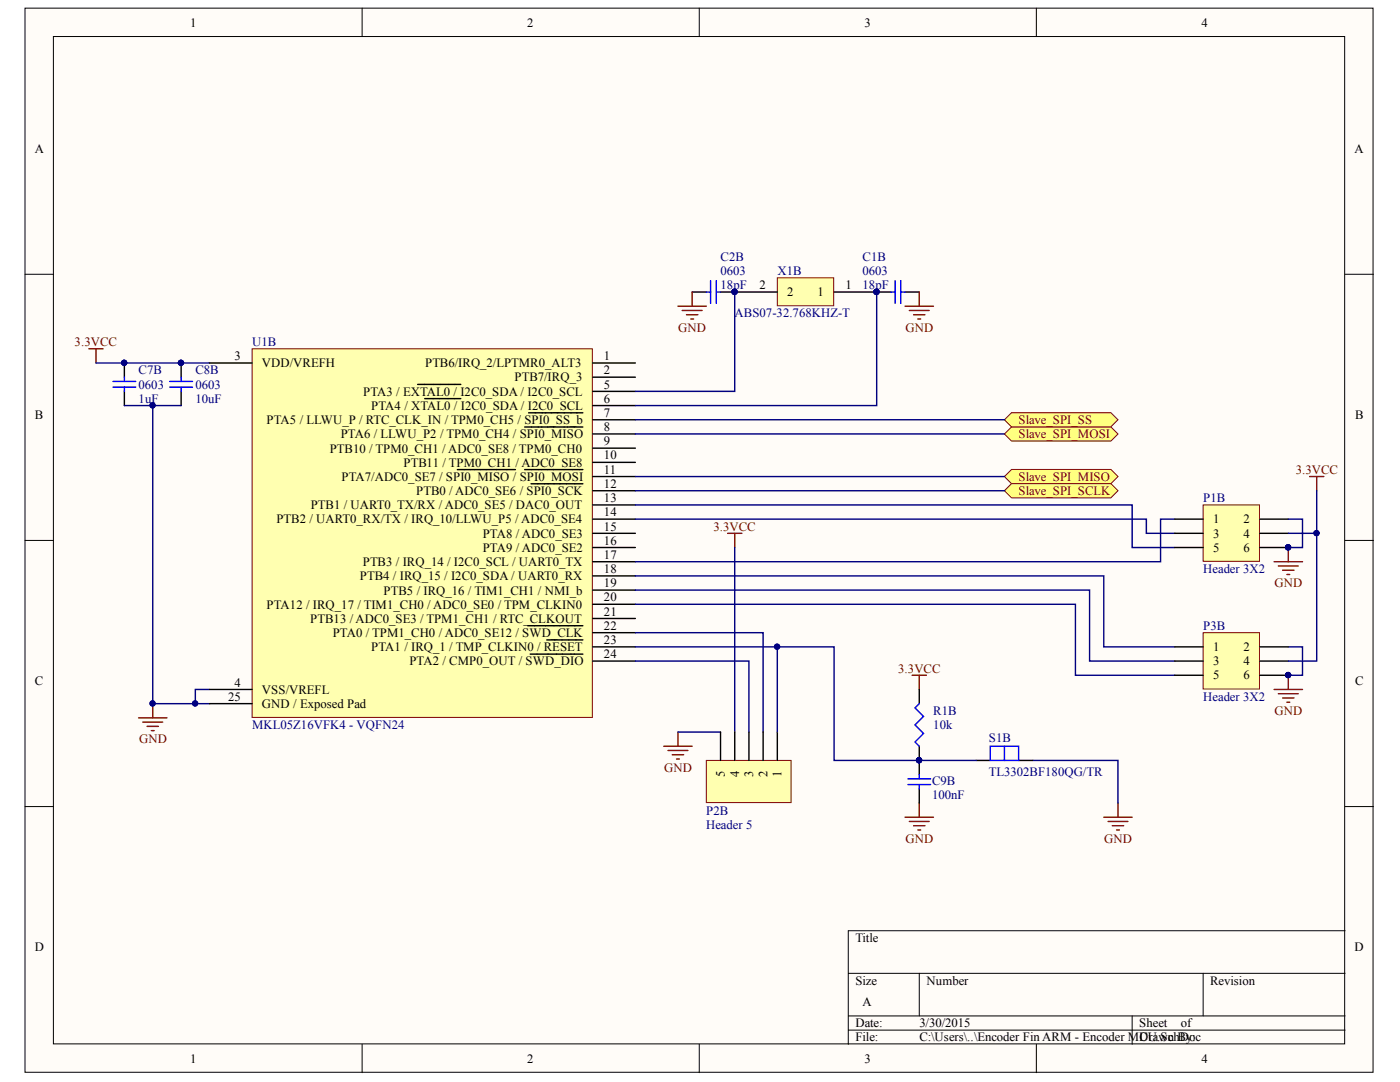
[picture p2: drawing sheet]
<svg xmlns="http://www.w3.org/2000/svg" width="279mm" height="216mm" viewBox="0 0 279 216" stroke-linecap="round" stroke-linejoin="round" font-family="sans-serif">
<g fill="#fffcf8" stroke="#000" stroke-width=".2">
<path d="M5 1.6h269v212.4h-269z"/>
<path d="M10.7 7.3h257.7v201h-257.7z"/>
</g>
<g fill="none" stroke="#000" stroke-width=".2">
<path d="M72.3 1.6v5.7M139.5 1.6v5.7M206.8 1.6v5.7M5 54.7h5.7M268.4 54.7h5.7M5 107.8h5.7M268.4 107.8h5.7M5 160.9h5.7M268.4 160.9h5.7M169.3 194.2h99.1M183.5 194.2v8.5M240.1 194.2v8.5"/>
<path d="M268.4 185.7h-99.1v22.7M72.3 208.4v5.6M139.5 208.4v5.6M169.3 202.7h99.1M169.3 205.5h99.1M206.8 208.4v5.6M225.9 202.7v5.7"/>
</g>
<path d="M17.7 69.6h2.9M19.2 69.6v2.8M27.7 143.2h5.6M28.5 144.1h4M29.4 144.9h2.2M30.2 145.8h.6M30.5 140.4v2.8" fill="none" stroke="#800000" stroke-width=".28"/>
<g fill="#000080" stroke="#000080" stroke-width=".2">
<circle cx="30.4" cy="140.4" r=".52"/>
<circle cx="38.9" cy="140.4" r=".52"/>
<circle cx="36.1" cy="72.4" r=".52"/>
<circle cx="24.8" cy="72.4" r=".52"/>
<circle cx="30.4" cy="80.9" r=".52"/>
</g>
<path d="M24.8 80.9h11.4M30.5 80.9v59.5h8.5M41.8 137.6h-2.8v2.8h2.8" fill="none" stroke="#000080" stroke-width=".28"/>
<path d="M24.8 72.4v2.9M24.8 78.1v2.8M36.2 72.4v2.9M36.2 78.1v2.8" fill="none" stroke="#000" stroke-width=".28"/>
<path d="M22.6 76.1h4.5M22.6 77.2h4.5M24.8 75.3v.8M24.8 77.2v.9M33.9 76.1h4.5M33.9 77.2h4.5M36.2 75.3v.8M36.2 77.2v.9" fill="none" stroke="#00f" stroke-width=".28"/>
<g fill="#ffff80" stroke="#800000" stroke-width=".2">
<path d="M200.5 86.6l1.4-1.4h19.8l1.4 1.4-1.4 1.4h-19.8z" fill-rule="evenodd"/>
<path d="M200.5 95.1l1.4-1.4h19.8l1.4 1.4-1.4 1.4h-19.8z" fill-rule="evenodd"/>
<path d="M200.5 97.9l1.4-1.4h19.8l1.4 1.4-1.4 1.4h-19.8z" fill-rule="evenodd"/>
<path d="M200.5 83.8l1.4-1.5h19.8l1.4 1.5-1.4 1.4h-19.8z" fill-rule="evenodd"/>
</g>
<path d="M19.2 72.4h22.6" fill="none" stroke="#000080" stroke-width=".28"/>
<g fill="#000080" stroke="#000080" stroke-width=".2">
<circle cx="36.1" cy="72.4" r=".52"/>
<circle cx="24.8" cy="72.4" r=".52"/>
</g>
<path d="M50.3 69.6h67.9v73.6h-67.9z" fill="#ffffb0" stroke="#800000" stroke-width=".2"/>
<g fill="none" stroke="#000" stroke-width=".28">
<path d="M138.1 58.3h2.9M143.8 58.3h2.8M175 58.3h2.8M180.6 58.3h2.9M41.8 72.4h8.5M83.3 76.7h8.7M84.8 79.5h7.2M118.3 72.4h8.5M118.3 75.3h8.5M118.3 78.1h8.5M91.3 93.7h11.6M104.7 85.2h11.6"/>
<path d="M104.7 93.7h11.6M105.5 82.4h10.8M106 96.5h10.3M118.3 80.9h8.5M118.3 83.8h8.5M118.3 86.6h8.5M118.3 89.4h8.5M118.3 92.3h8.5M118.3 95.1h8.5M118.3 97.9h8.5M118.3 100.8h8.5M118.3 103.6h8.5"/>
<path d="M118.3 106.4h8.5M118.3 109.3h8.5M118.3 112.1h8.5M118.3 114.9h8.5M118.3 117.7h8.5M41.8 137.6h8.5M105.3 124.9h11M105.8 130.5h10.5M109.1 127.7h7.2M118.3 120.6h8.5M118.3 123.4h8.5M118.3 126.2h8.5"/>
<path d="M118.3 129.1h8.5M118.3 131.9h8.5M41.8 140.4h8.5"/>
</g>
<path d="M126.8 83.8h73.7M126.8 86.6h73.7M126.8 95.1h73.7M126.8 97.9h73.7" fill="none" stroke="#000080" stroke-width=".28"/>
<path d="M141 58.3h.8M141.8 56v4.5M142.9 56v4.5M178.6 56v4.5M179.8 58.3h.8M179.8 56v4.5" fill="none" stroke="#00f" stroke-width=".28"/>
<path d="M138.1 58.3v2.8M183.5 58.3v2.8M135.3 61.1h5.7M136.1 62h4M137 62.8h2.3M137.8 63.7h.6M180.6 61.1h5.7M181.5 62h3.9M182.3 62.8h2.3M183.2 63.7h.5" fill="none" stroke="#800000" stroke-width=".28"/>
<path d="M155.1 55.4h11.3v5.6h-11.3z" fill="#ffffb0" stroke="#800000" stroke-width=".2"/>
<path d="M146.6 58.3h8.5M166.5 58.3h8.5M183.5 137.6v2.8M183.5 151.7v2.9M183.5 157.4v2.8M194.8 151.7h2.8M203.3 151.7h2.8" fill="none" stroke="#000" stroke-width=".28"/>
<path d="M146.6 58.3v19.8h-19.8M175 58.3v22.6h-48.2M126.8 103.6h102v2.8h5.6M126.8 100.8h99.1v8.5h8.5M146.6 109.3v36.8M234.4 103.6h-2.8v8.5h-104.8M126.8 120.6h87.8v14.1h19.8M126.8 131.9h22.7v14.2M126.8 126.2h25.5v19.9M135.3 146.1h8.5M206.1 151.7h17v8.5" fill="none" stroke="#000080" stroke-width=".28"/>
<g fill="none" stroke="#800000" stroke-width=".28">
<path d="M261.4 95.1h2.8M262.8 95.1v2.8M145.2 106.4h2.8M146.6 106.4v2.9M254.3 112.1h5.6M255.1 112.9h4M256 113.8h2.2M256.8 114.6h.6M257.1 109.3v2.8M182 134.7h2.9M183.5 134.7v2.9M254.3 137.6h5.6"/>
<path d="M255.1 138.4h4M256 139.3h2.2M257.1 134.7v2.9M132.5 148.9h5.6M133.3 149.8h4M134.2 150.6h2.2M135 151.5h.6M135.3 146.1v2.8M256.8 140.1h.6M180.6 163.1h5.7M181.5 163.9h3.9M182.3 164.8h2.3"/>
<path d="M183.2 165.6h.5M183.5 160.2v2.9M220.3 163.1h5.6M221.1 163.9h4M222 164.8h2.3M222.8 165.6h.6M223.1 160.2v2.9"/>
</g>
<path d="M181.2 155.4h4.5M181.2 156.5h4.5M183.5 140.4l-.9 .9 1.7 1.7-1.7 1.7 1.7 1.7-1.7 1.7 .9 .8M183.5 154.6v.8M183.5 156.5v.9M200.5 148.9v2.8h-2.9v-2.8h5.7v2.8h-2.8" fill="none" stroke="#00f" stroke-width=".28"/>
<g fill="#000080" stroke="#000080" stroke-width=".2">
<circle cx="257.1" cy="109.2" r=".52"/>
<circle cx="257.1" cy="134.7" r=".52"/>
</g>
<path d="M141 151.7h16.9v8.4h-16.9z" fill="#ffffb0" stroke="#800000" stroke-width=".2"/>
<path d="M143.8 146.1v5.6M146.6 146.1v5.6M149.5 146.1v5.6M152.3 146.1v5.6M155.1 146.1v5.6" fill="none" stroke="#000" stroke-width=".28"/>
<path d="M126.8 114.9h93.5v14.2h14.1M126.8 117.7h90.7v14.2h16.9M126.8 129.1h39.7v22.6h28.3M155.1 129.1v17" fill="none" stroke="#000080" stroke-width=".28"/>
<circle cx="155.1" cy="129" r=".52" fill="#000080" stroke="#000080" stroke-width=".2"/>
<path d="M240.1 100.8h11.3v11.2h-11.3z" fill="#ffffb0" stroke="#800000" stroke-width=".2"/>
<path d="M234.4 103.6h5.7M234.4 106.4h5.7M234.4 109.3h5.7M251.4 103.6h5.7M251.4 106.4h5.7M251.4 109.3h5.7" fill="none" stroke="#000" stroke-width=".28"/>
<g fill="#000080" stroke="#000080" stroke-width=".2">
<circle cx="257.1" cy="109.2" r=".52"/>
<circle cx="262.7" cy="106.4" r=".52"/>
<circle cx="257.1" cy="134.7" r=".52"/>
</g>
<path d="M257.1 103.6h2.8v5.7h-2.8M257.1 106.4h5.7M257.1 129.1h2.8v5.6h-2.8" fill="none" stroke="#000080" stroke-width=".28"/>
<path d="M240.1 126.2h11.3v11.3h-11.3z" fill="#ffffb0" stroke="#800000" stroke-width=".2"/>
<path d="M234.4 129.1h5.7M234.4 131.9h5.7M234.4 134.7h5.7M251.4 129.1h5.7M251.4 131.9h5.7M251.4 134.7h5.7" fill="none" stroke="#000" stroke-width=".28"/>
<g fill="#000080" stroke="#000080" stroke-width=".2">
<circle cx="257.1" cy="134.7" r=".52"/>
<circle cx="262.7" cy="106.4" r=".52"/>
</g>
<path d="M262.8 97.9v34h-5.7" fill="none" stroke="#000080" stroke-width=".28"/>
<text font-size="3.9" fill="#000080" x="182.4" y="151.2">PIR1B01</text>
<g font-size="2.5">
<text x="38" y="5.3">1</text>
<text x="105.2" y="5.3">2</text>
<text x="172.6" y="5.3">3</text>
<text x="239.8" y="5.3">4</text>
<text x="6.9" y="30.4">A</text>
<text x="270.3" y="30.4">A</text>
<text x="151.6" y="57.7">2</text>
<text x="157.1" y="59.1">2</text>
<text x="163.2" y="59.1">1</text>
<text x="168.8" y="57.7">1</text>
<text x="46.8" y="71.9">3</text>
<text x="120.5" y="71.9">1</text>
<text x="52.3" y="73.3">VDD/VREFH</text>
<text x="84.8" y="73.3">PTB6/IRQ_2/LPTMR0_ALT3</text>
<text x="102.7" y="76.1">PTB7/IRQ_3</text>
<text x="120.5" y="74.7">2</text>
<text x="120.5" y="77.6">5</text>
<text x="6.9" y="83.6">B</text>
<text x="72.5" y="79">PTA3 / EXTAL0 / I2C0_SDA / I2C0_SCL</text>
<text x="74.1" y="81.8">PTA4 / XTAL0 / I2C0_SDA / I2C0_SCL</text>
<text x="120.5" y="80.3">6</text>
<text x="120.5" y="83.2">7</text>
<text x="270.4" y="83.6">B</text>
<text x="53.2" y="84.7">PTA5 / LLWU_P / RTC_CLK_IN / TPM0_CH5 / SPI0_SS_b</text>
<text x="68" y="87.4">PTA6 / LLWU_P2 / TPM0_CH4 / SPI0_MISO</text>
<text x="120.5" y="86">8</text>
<text x="120.5" y="88.9">9</text>
<text x="65.8" y="90.3">PTB10 / TPM0_CH1 / ADC0_SE8 / TPM0_CH0</text>
<text x="68.2" y="96">PTA7/ADC0_SE7 / SPI0_MISO / SPI0_MOSI</text>
<text x="80.5" y="93.1">PTB11 / TPM0_CH1 / ADC0_SE8</text>
<text x="120.5" y="91.7">10</text>
<text x="120.5" y="94.5">11</text>
<text x="62" y="101.7">PTB1 / UART0_TX/RX / ADC0_SE5 / DAC0_OUT</text>
<text x="83.1" y="98.8">PTB0 / ADC0_SE6 / SPI0_SCK</text>
<text x="120.5" y="97.3">12</text>
<text x="120.5" y="100.2">13</text>
<text x="55.2" y="104.4">PTB2 / UART0_RX/TX / IRQ_10/LLWU_P5 / ADC0_SE4</text>
<text x="96.3" y="107.3">PTA8 / ADC0_SE3</text>
<text x="120.5" y="103">14</text>
<text x="120.5" y="105.9">15</text>
<text x="242.1" y="104.4">1</text>
<text x="242.1" y="107.3">3</text>
<text x="248.2" y="104.4">2</text>
<text x="248.2" y="107.3">4</text>
<text x="72.4" y="113">PTB3 / IRQ_14 / I2C0_SCL / UART0_TX</text>
<text x="96.3" y="110.1">PTA9 / ADC0_SE2</text>
<text x="120.5" y="108.7">16</text>
<text x="120.5" y="111.5">17</text>
<text x="242.1" y="110.1">5</text>
<text x="248.2" y="110.1">6</text>
<text x="71.8" y="115.8">PTB4 / IRQ_15 / I2C0_SDA / UART0_RX</text>
<text x="76.6" y="118.7">PTB5 / IRQ_16 / TIM1_CH1 / NMI_b</text>
<text x="120.5" y="114.3">18</text>
<text x="120.5" y="117.2">19</text>
<text x="53.2" y="121.4">PTA12 / IRQ_17 / TIM1_CH0 / ADC0_SE0 / TPM_CLKIN0</text>
<text x="61.9" y="124.2">PTB13 / ADC0_SE3 / TPM1_CH1 / RTC_CLKOUT</text>
<text x="120.5" y="120">20</text>
<text x="120.5" y="122.9">21</text>
<text x="120.5" y="125.7">22</text>
<text x="66.4" y="127.1">PTA0 / TPM1_CH0 / ADC0_SE12 / SWD_CLK</text>
<text x="74.1" y="129.9">PTA1 / IRQ_1 / TMP_CLKIN0 / RESET</text>
<text x="120.5" y="128.5">23</text>
<text x="120.5" y="131.3">24</text>
<text x="242.1" y="129.9">1</text>
<text x="248.2" y="129.9">2</text>
<text x="6.9" y="136.7">C</text>
<text x="46.8" y="137">4</text>
<text x="81.7" y="132.8">PTA2 / CMP0_OUT / SWD_DIO</text>
<text x="242.1" y="132.8">3</text>
<text x="242.1" y="135.6">5</text>
<text x="248.2" y="132.8">4</text>
<text x="248.2" y="135.6">6</text>
<text x="270.4" y="136.7">C</text>
<text x="45.5" y="139.9">25</text>
<text x="52.3" y="138.4">VSS/VREFL</text>
<text x="52.3" y="141.2">GND / Exposed Pad</text>
<text x="144.6" y="155" transform="rotate(-90 144.6 155)">5</text>
<text x="147.5" y="155" transform="rotate(-90 147.5 155)">4</text>
<text x="150.3" y="155" transform="rotate(-90 150.3 155)">3</text>
<text x="153.2" y="155" transform="rotate(-90 153.2 155)">2</text>
<text x="156" y="155" transform="rotate(-90 156 155)">1</text>
<text x="6.9" y="189.8">D</text>
<text x="170.7" y="188">Title</text>
<text x="270.3" y="189.8">D</text>
<text x="170.7" y="196.5">Size</text>
<text x="184.9" y="196.5">Number</text>
<text x="241.5" y="196.5">Revision</text>
<text x="172.1" y="200.8">A</text>
<text x="170.7" y="205">Date:</text>
<text x="170.7" y="207.8">File:</text>
<text x="183.5" y="205">3/30/2015</text>
<text x="183.5" y="207.8">C:\Users\..\Encoder Fin ARM - Encoder MDrawchDoc</text>
<text x="227.4" y="205">Sheet</text>
<text x="227.4" y="207.8">CU.Sn By:</text>
<text x="235.7" y="205">of</text>
<text x="38" y="212.1">1</text>
<text x="105.2" y="212.1">2</text>
<text x="172.6" y="212.1">3</text>
<text x="239.8" y="212.1">4</text>
</g>
<g font-size="2.5" fill="#000080">
<text x="143.8" y="52">C2B</text>
<text x="172.1" y="52">C1B</text>
<text x="143.8" y="57.7">18pF</text>
<text x="143.8" y="54.9">0603</text>
<text x="155.1" y="54.9">X1B</text>
<text x="172.1" y="57.7">18pF</text>
<text x="172.1" y="54.9">0603</text>
<text x="146.6" y="63.3">ABS07-32.768KHZ-T</text>
<text x="50.3" y="69">U1B</text>
<text x="27.7" y="74.7">C7B</text>
<text x="27.7" y="77.6">0603</text>
<text x="39" y="74.7">C8B</text>
<text x="39" y="77.6">0603</text>
<text x="27.7" y="80.3">1uF</text>
<text x="39" y="80.3">10uF</text>
<text x="240.1" y="100.2">P1B</text>
<text x="240.1" y="114.3">Header 3X2</text>
<text x="240.1" y="125.7">P3B</text>
<text x="186.3" y="142.7">R1B</text>
<text x="240.1" y="139.9">Header 3X2</text>
<text x="50.3" y="145.5">MKL05Z16VFK4 - VQFN24</text>
<text x="186.3" y="145.5">10k</text>
<text x="197.3" y="148.1">S1B</text>
<text x="197.3" y="154.8">TL3302BF180QG/TR</text>
<text x="186" y="159.4">100nF</text>
<text x="186" y="156.5">C9B</text>
<text x="140.9" y="162.5">P2B</text>
<text x="140.9" y="165.3">Header 5</text>
</g>
<g font-size="2.5" fill="#800000">
<text x="14.9" y="69">3.3VCC</text>
<text x="135.3" y="66.2">GND</text>
<text x="180.7" y="66.2">GND</text>
<text x="203.3" y="87.4">Slave_SPI_MOSI</text>
<text x="203.3" y="84.7">Slave_SPI_SS</text>
<text x="203.3" y="96">Slave_SPI_MISO</text>
<text x="258.6" y="94.5">3.3VCC</text>
<text x="203.3" y="98.8">Slave_SPI_SCLK</text>
<text x="142.4" y="105.9">3.3VCC</text>
<text x="254.4" y="117.2">GND</text>
<text x="179.2" y="134.2">3.3VCC</text>
<text x="254.4" y="142.7">GND</text>
<text x="27.7" y="148.3">GND</text>
<text x="132.6" y="154">GND</text>
<text x="180.7" y="168.2">GND</text>
<text x="220.4" y="168.2">GND</text>
</g>
<g font-size="1.8" fill="#000080">
<text x="143.2" y="58.4">PIC2B01</text>
<text x="174.3" y="58.4">PIC1B01</text>
</g>
</svg>
